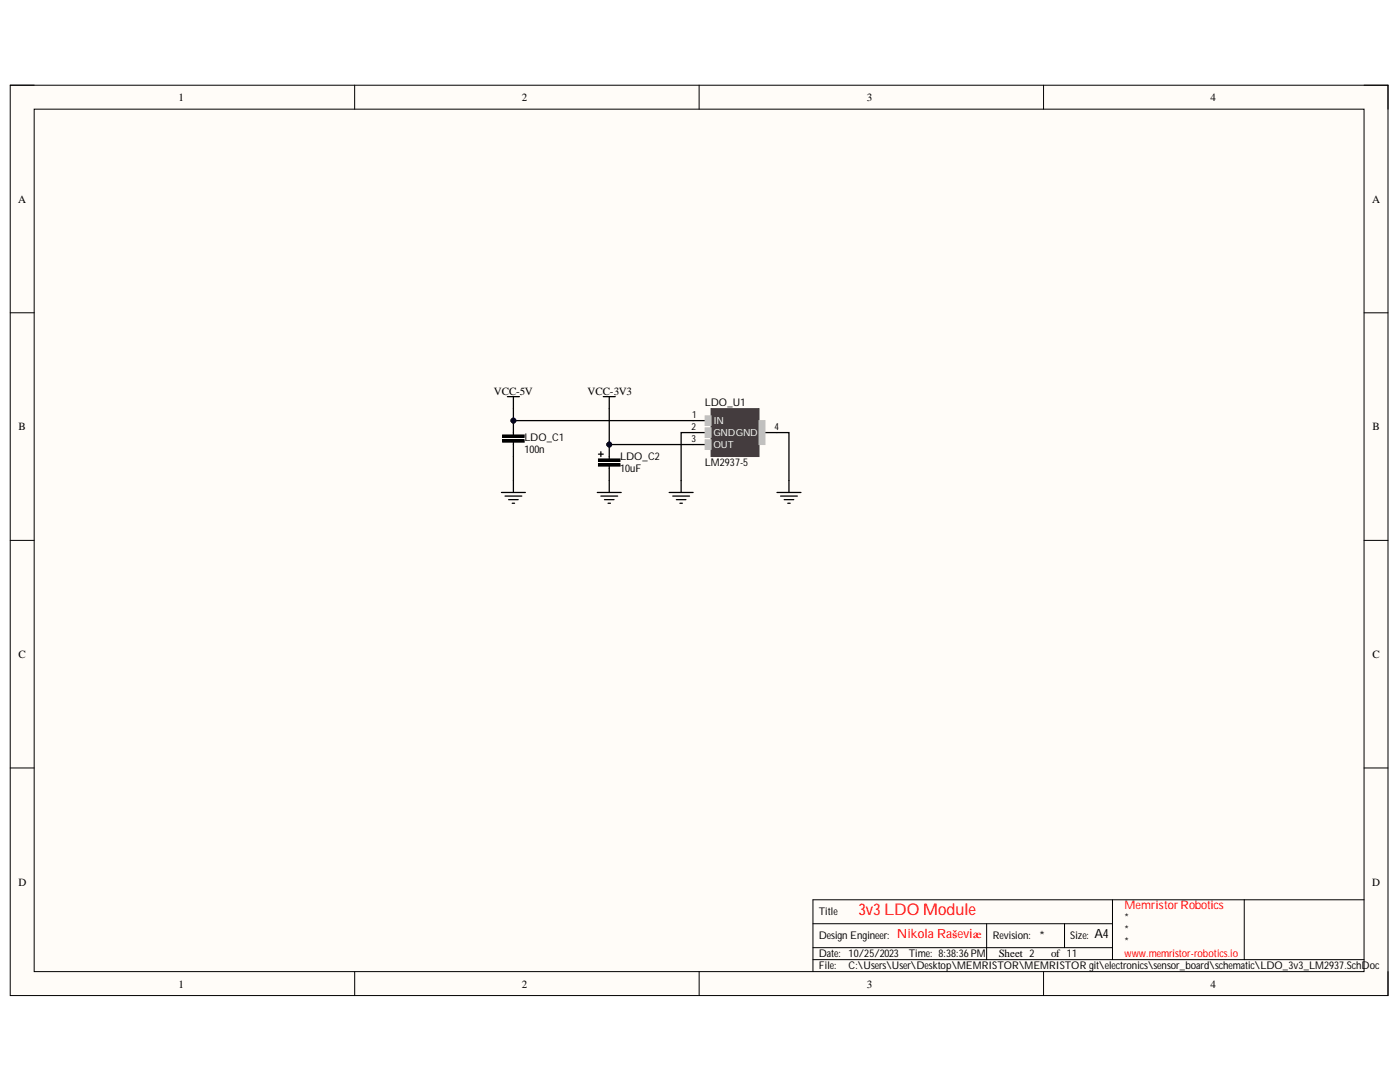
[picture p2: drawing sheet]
<svg xmlns="http://www.w3.org/2000/svg" width="279mm" height="216mm" viewBox="0 0 279 216" stroke-linecap="round" stroke-linejoin="round" font-family="sans-serif">
<path d="M2 17h275v181.7h-275z" fill-rule="evenodd" fill="#fffcf8"/>
<path d="M2 17h275v181.7h-275z" fill="none" stroke="#000" stroke-width=".2"/>
<path d="M6.8 21.8h265.4v172.1h-265.4z" fill-rule="evenodd" fill="#fffcf8"/>
<g fill="none" stroke="#000" stroke-width=".2">
<path d="M2 17h4.8M70.8 17v4.8M139.5 17v4.8M208.3 17v4.8M272.2 17h4.8v4.8M6.8 21.8h265.4v172.1h-265.4zM2 62.4h4.8M272.2 62.4h4.8M100.3 87.7h4.3v.5h-4.3zM100.3 86.8h4.3v.5h-4.3zM119.4 91.6h4.3v.5h-4.3zM119.4 92.5h4.3v.5h-4.3z"/>
<path d="M2 107.8h4.8M272.2 107.8h4.8M2 153.2h4.8M272.2 153.2h4.8M222 179.5v12M248.3 179.5v12M272.2 179.5h-110v14.4M70.8 193.9v4.8M139.5 193.9v4.8M162.2 184.3h59.8M162.2 191.5h110M162.2 189.1h59.8"/>
<path d="M196.9 184.3v7.2M208.3 193.9v4.8M212.4 184.3v4.8M277 193.9v4.8"/>
</g>
<g fill="none" stroke="#000" stroke-width=".25">
<path d="M101.3 79.1h2.4M102.5 79.1v2.4M120.4 79.1h2.4M121.6 79.1v2.4M100.1 98.3h4.7M100.8 99h3.3M101.5 99.7h1.9M102.5 88.2v2.9M102.5 95.9v2.4M119.2 98.3h4.8M119.4 90.6h1M119.9 99h3.4"/>
<path d="M120.6 99.7h1.9M121.6 91.1v.5M121.6 93v5.3M133.5 98.3h4.8M134.3 99h3.3M135 99.7h1.9M135.9 95.9v2.4M155.1 98.3h4.7M155.8 99h3.3M156.5 99.7h1.9M157.5 95.9v2.4M102.2 100.4h.5"/>
<path d="M121.4 100.4h.4M135.7 100.4h.5M157.2 100.4h.5"/>
</g>
<g fill="#000">
<path d="M100.3 87.7h4.3v.5h-4.3z" fill-rule="evenodd"/>
<path d="M100.3 86.8h4.3v.5h-4.3z" fill-rule="evenodd"/>
<path d="M119.4 91.6h4.3v.5h-4.3z" fill-rule="evenodd"/>
<path d="M119.4 92.5h4.3v.5h-4.3z" fill-rule="evenodd"/>
</g>
<path d="M141.9 81.5h9.6v9.6h-9.6z" fill-rule="evenodd" fill="#443c3e"/>
<path d="M141.9 81.5h9.6v9.6h-9.6z" fill="none" stroke="#443c3e" stroke-width=".2"/>
<path d="M138.3 83.9h2.4M138.3 86.3h2.4M138.3 88.7h2.4M152.7 86.3h2.4" fill="none" stroke="#000" stroke-width=".25"/>
<path d="M140.7 87.7h1.2v2h-1.2z" fill-rule="evenodd" fill="#c0c0c0"/>
<path d="M140.7 87.7h1.2v2h-1.2z" fill="none" stroke="#c0c0c0" stroke-width=".2"/>
<path d="M140.7 85.4h1.2v1.9h-1.2z" fill-rule="evenodd" fill="#c0c0c0"/>
<path d="M140.7 85.4h1.2v1.9h-1.2z" fill="none" stroke="#c0c0c0" stroke-width=".2"/>
<path d="M140.7 83h1.2v1.9h-1.2z" fill-rule="evenodd" fill="#c0c0c0"/>
<path d="M140.7 83h1.2v1.9h-1.2z" fill="none" stroke="#c0c0c0" stroke-width=".2"/>
<path d="M151.5 83.9h1.2v4.8h-1.2z" fill-rule="evenodd" fill="#c0c0c0"/>
<path d="M151.5 83.9h1.2v4.8h-1.2z" fill="none" stroke="#c0c0c0" stroke-width=".2"/>
<path d="M102.5 81.5v2.4h35.8M102.5 91.1v4.8M121.6 81.5v7.2h16.7M138.3 86.3h-2.4v9.6M155.1 86.3h2.4v9.6" fill="none" stroke="#000" stroke-width=".25"/>
<text font-size="3.5" fill="#000080" x="102" y="85.7">PILDO0C102</text>
<text font-size="3.2" fill="#000080" x="121" y="90.4">PILDO0C201</text>
<text font-size="3.2" fill="#f00" x="171.3" y="182.6">3v3LDO Module</text>
<text font-size="2.5" fill="#f00" x="179" y="187.2">Nikola Raševiæ</text>
<g font-size="2.5">
<text x="207.4" y="187.5">*</text>
<text x="218.4" y="187.2">A4</text>
</g>
<text font-size="2.4" fill="#f00" x="224.4" y="181.3">Memristor Robotics</text>
<g font-size="2.2">
<text x="35.6" y="20.1">1</text>
<text x="104.1" y="20.1">2</text>
<text x="173" y="20.1">3</text>
<text x="241.6" y="20.1">4</text>
<text x="3.6" y="40.4">A</text>
<text x="273.8" y="40.4">A</text>
<text x="98.6" y="78.7">VCC-5V</text>
<text x="117.2" y="78.7">VCC-3V3</text>
<text x="3.7" y="85.8">B</text>
<text x="273.9" y="85.8">B</text>
<text x="3.7" y="131.3">C</text>
<text x="273.9" y="131.3">C</text>
<text x="3.7" y="176.8">D</text>
<text x="273.8" y="176.8">D</text>
<text x="199.3" y="191">Sheet 2</text>
<text x="209.8" y="191">of 11</text>
<text x="35.6" y="197">1</text>
<text x="104.1" y="197">2</text>
<text x="173" y="197">3</text>
<text x="241.6" y="197">4</text>
</g>
<g font-size="2.1">
<text x="140.7" y="81">LDO_U1</text>
<text x="104.6" y="88">LDO_C1</text>
<text x="104.6" y="90.3">100n</text>
<text x="123.8" y="91.8">LDO_C2</text>
<text x="123.8" y="94.1">10uF</text>
<text x="140.7" y="92.9">LM2937-5</text>
<text x="163.4" y="182.6">Title</text>
<text x="224.4" y="183.8">*</text>
<text x="163.4" y="191">Date:</text>
<text x="163.4" y="187.4">Design Engineer:</text>
<text x="169.4" y="191">10/25/2023</text>
<text x="181.4" y="191">Time: 8:38:36PM</text>
<text x="198.1" y="187.4">Revision:</text>
<text x="213.6" y="187.4">Size:</text>
<text x="224.4" y="186.1">*</text>
<text x="224.4" y="188.6">*</text>
<text x="163.4" y="193.3">File:</text>
<text x="169.4" y="193.3">C:\Users\User\Desktop\MEMRISTOR\MEMRISTOR git\electronics\sensor_board\schematic\LDO_3v3_LM2937.SchDoc</text>
</g>
<text font-size="2.1" fill="#f00" x="224.4" y="191">www.memristor-robotics.io</text>
<g font-size="1.9">
<text x="138.1" y="83.5">1</text>
<text x="138" y="85.8">2</text>
<text x="138" y="88.2">3</text>
<text x="154.6" y="85.8">4</text>
</g>
<g font-size="1.9" fill="#fff">
<text x="142.4" y="84.6">IN</text>
<text x="142.4" y="86.9">GNDGND</text>
<text x="142.4" y="89.3">OUT</text>
</g>
</svg>
